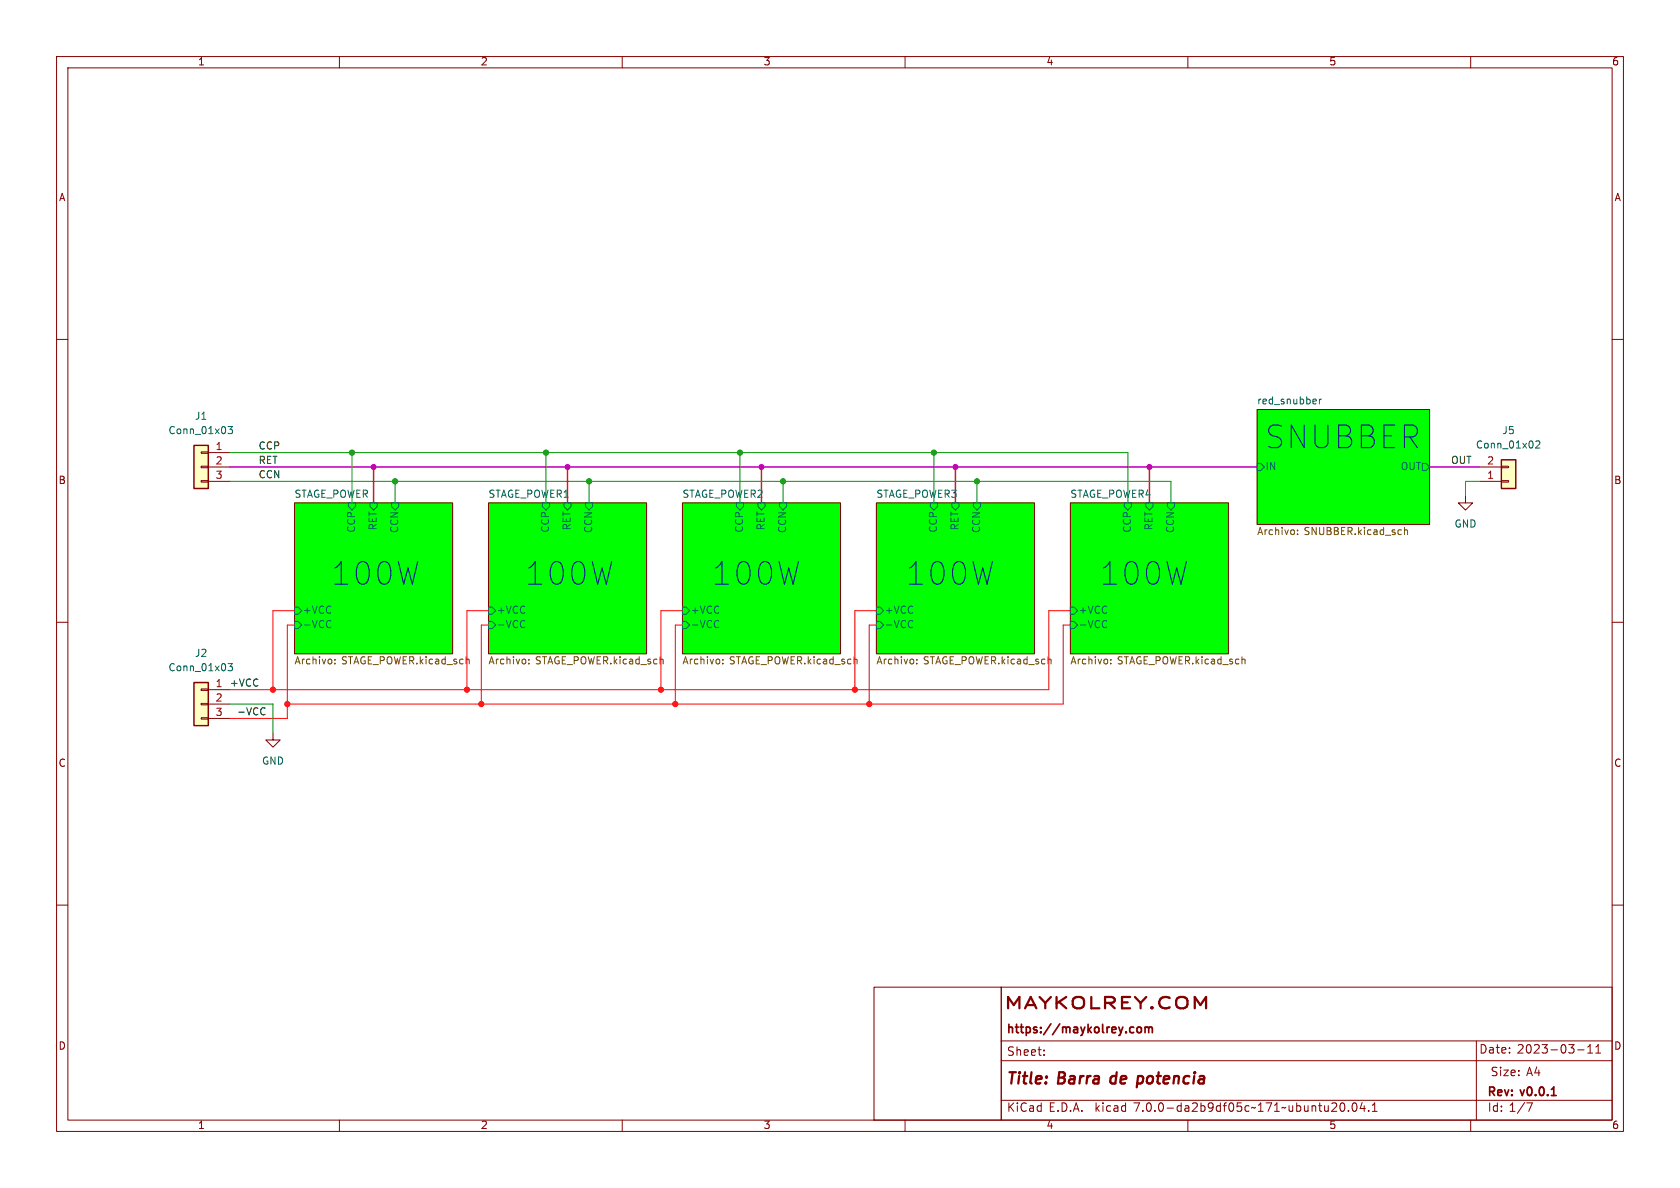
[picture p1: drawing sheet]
<svg xmlns="http://www.w3.org/2000/svg" width="297mm" height="210mm" viewBox="0 0 297 210" stroke-linecap="round" stroke-linejoin="round" font-family="sans-serif">
<g fill="none" stroke="#840000" stroke-width=".18">
<path d="M10 10h277v190h-277zM12 12h273v186h-273zM60 10v2M110 10v2M160 10v2M210 10v2M260 10v2M10 60h2M285 60h2M35.6 79.9h1.2v.2h-1.2zM222.2 72.4h30.5v20.3h-30.5zM35.6 85h1.2v.2h-1.2z"/>
<path d="M35.6 82.4h1.2v.3h-1.2zM36.8 80h3.8M36.8 82.6h3.8M36.8 85.1h3.8M52.1 88.9h27.9v26.7h-27.9zM86.4 88.9h27.9v26.7h-27.9zM120.6 88.9h28v26.7h-28zM154.9 88.9h28v26.7h-28zM189.2 88.9h28v26.7h-28zM259.1 87.6v1.3h1.2l-1.2 1.3-1.3-1.3h1.3M261.6 82.6h3.8M261.6 85.1h3.8"/>
<path d="M265.4 82.4h1.3v.3h-1.3zM265.4 85h1.3v.2h-1.3zM10 110h2M285 110h2M35.6 126.9h1.2v.2h-1.2zM35.6 124.3h1.2v.3h-1.2zM35.6 121.8h1.2v.2h-1.2zM36.8 121.9h3.8M36.8 124.5h3.8M36.8 127h3.8M48.3 129.5v1.3h1.2l-1.2 1.3-1.3-1.3h1.3M10 160h2"/>
<path d="M285 160h2M154.5 174.5h22.5v23.5h-22.5zM177 174.5h108v23.5h-108zM60 198v2M110 198v2M160 198v2M177 194.5h108M177 187.5h108M177 184h108M184.6 186.4v.2M184.6 185.6v.2M210 198v2"/>
<path d="M237 195.1l.2-.1a.81 .81 0 0 1 .6 .6 .81 .81 0 0 1-.3 .8l-.1 .1a.81 .81 0 0 1-.4-1.4zM238.4 196.3v.2M239.2 195h.2a.81 .81 0 0 1 .6 .6 .81 .81 0 0 1-.3 .8l-.2 .1a.81 .81 0 0 1-.6-.7 .81 .81 0 0 1 .3-.8zM240.8 194.9l-.3 1.1h.9M241.2 195.5v1M242 196.3v.2M242.6 196.5h.9M242.6 195.4l.4-.4v1.5M260 198v2M261 184v14M270.9 195l-.6 1.5M278.9 185.6h1.1"/>
<path d="M280.7 186.2h.8M280.7 185.1l.4-.4v1.5M282.1 186.2h.9M282.1 185.1l.4-.4v1.5"/>
</g>
<path d="M196.3 190.6v.8M201.2 191.5h.4M201.8 190.2l-.6 .1" fill="none" stroke="#840000" stroke-width=".4"/>
<path d="M201.1 181.7l.2-.1 .4 .1 .1 .6-.2 .2-.3 .1-.2-.2zM202.4 181.7l.5-.1 .2 .2M202.4 181.6v1M203.1 181.8l.2-.2h.3l.1 1M203.1 181.8v.8" fill="none" stroke="#840000" stroke-width=".3"/>
<g fill="#0f0" stroke="#0f0" stroke-width=".18">
<path d="M154.9 88.9h28v26.7h-28z"/>
<path d="M189.2 88.9h28v26.7h-28z"/>
<path d="M52.1 88.9h27.9v26.7h-27.9z"/>
<path d="M222.2 72.4h30.5v20.3h-30.5z"/>
<path d="M86.4 88.9h27.9v26.7h-27.9z"/>
<path d="M120.6 88.9h28v26.7h-28z"/>
</g>
<g fill="none" stroke="#006464" stroke-width=".18">
<path d="M40.3 75.4h.8l-.4 .5 .3 .1v.5l-.1 .2-.6-.2M233.3 70.6v.8M233.6 70.6l-.3 .2M271.5 78.1l.5-.2 .2 .4-.8 .9h.8M61.6 88.9h1.3v.6l-.7 .7-.6-.7zM65.4 88.9h1.3v.6l-.7 .7-.6-.7zM69.2 88.9h1.3v.6l-.7 .7-.6-.7zM95.9 88.9h1.3v.6l-.7 .7-.6-.7zM99.7 88.9h1.3v.6l-.7 .7-.6-.7zM103.5 88.9h1.3v.6l-.7 .7-.6-.7zM130.2 88.9h1.2v.6l-.6 .7-.6-.7zM134 88.9h1.3v.6l-.7 .7-.6-.7z"/>
<path d="M137.8 88.9h1.3v.6l-.7 .7-.6-.7zM164.5 88.9h1.2v.6l-.6 .7-.6-.7zM168.3 88.9h1.2v.6l-.6 .7-.6-.7zM172.1 88.9h1.3v.6l-.7 .7-.6-.7zM198.8 88.9h1.2v.6l-.6 .7-.6-.7zM202.6 88.9h1.2v.6l-.6 .7-.6-.7zM206.4 88.9h1.2v.6l-.6 .7-.6-.7zM222.2 81.9h.7l.6 .7-.6 .6h-.7zM251.5 81.9h.6l.6 .7-.6 .6h-.6zM40.3 117.3h.8l-.4 .5 .3 .1v.6l-.1 .1-.6-.1M52.1 107.3h.6l.6 .7-.6 .6h-.6zM52.1 109.9h.6l.6 .6-.6 .6h-.6z"/>
<path d="M58.2 109.7l.3 .1M58.5 110.8l-.3 .2M86.4 107.3h.6l.6 .7-.6 .6h-.6zM86.4 109.9h.6l.6 .6-.6 .6h-.6zM92.5 109.7l.3 .1M92.8 110.8l-.3 .2M120.6 107.3h.7l.6 .7-.6 .6h-.7zM120.6 109.9h.7l.6 .6-.6 .6h-.7zM126.8 109.7l.3 .1M127.1 110.8l-.3 .2M154.9 107.3h.7l.6 .7-.6 .6h-.7zM154.9 109.9h.7l.6 .6-.6 .6h-.7z"/>
<path d="M161.1 109.7l.3 .1M161.4 110.8l-.3 .2M189.2 107.3h.7l.6 .7-.6 .6h-.7zM189.2 109.9h.7l.6 .6-.6 .6h-.7zM195.4 109.7l.2 .1M195.6 110.8l-.2 .2"/>
</g>
<g fill="none" stroke="#725600" stroke-width=".18">
<path d="M229.4 94.4v.1M229.4 93.7v.1M248.3 93.2v1.3M248.3 93.8l.2-.1h.3v.8M59.2 117.2v.2M59.2 116.6v.1M82.9 116.6v.8M93.5 117.2v.2M93.5 116.6v.1M117.2 116.6v.8M127.8 117.2v.2M127.8 116.6v.1"/>
<path d="M151.5 116.6v.8M162.1 117.2v.2M162.1 116.6v.1M185.8 116.6v.8M196.4 117.2v.2M196.4 116.6v.1M220 116.6l.1 .8"/>
</g>
<g fill="#ffffc2" stroke="#ffffc2" stroke-width=".18">
<path d="M34.3 78.7h2.5v7.7h-2.5z"/>
<path d="M265.4 81.3h2.6v5.1h-2.6z"/>
<path d="M34.3 120.7h2.5v7.6h-2.5z"/>
</g>
<path d="M34.3 78.7h2.5v7.7h-2.5zM265.4 81.3h2.6v5.1h-2.6zM34.3 120.7h2.5v7.6h-2.5z" fill="none" stroke="#840000" stroke-width=".25"/>
<path d="M46.6 125.1l.3 .1M46.9 126.3l-.3 .1" fill="none" stroke="#0f0f0f" stroke-width=".18"/>
<path d="M52.1 110.5h-1.3v16.5h-10.2M52.1 108h-3.8v13.9M86.4 110.5h-1.3v14M86.4 108h-3.9v13.9M120.6 110.5h-1.2v14M120.6 108h-3.8v13.9M154.9 110.5h-1.2v14M154.9 108h-3.8v13.9M189.2 110.5h-1.2v14h-137.2M189.2 108h-3.8v13.9h-144.8" fill="none" stroke="#f00" stroke-width=".18"/>
<path d="M40.6 80h158.8v8.9M40.6 85.1h166.4v3.8M62.2 80v8.9M69.8 85.1v3.8M96.5 80v8.9M104.1 85.1v3.8M130.8 80v8.9M138.4 85.1v3.8M165.1 80v8.9M172.7 85.1v3.8M261.6 85.1h-2.5v2.5M40.6 124.5h7.7v5" fill="none" stroke="#009600" stroke-width=".18"/>
<path d="M40.6 82.6h181.6M66 82.6v6.3M100.3 82.6v6.3M134.6 82.6v6.3M168.9 82.6v6.3M203.2 82.6v6.3M252.7 82.6h8.9" fill="none" stroke="#c200c2" stroke-width=".28"/>
<g fill="#c200c2" stroke="#c200c2" stroke-width=".18">
<circle cx="203.2" cy="82.6" r=".46"/>
<circle cx="168.9" cy="82.6" r=".46"/>
<circle cx="100.3" cy="82.6" r=".46"/>
<circle cx="134.6" cy="82.6" r=".46"/>
<circle cx="66" cy="82.6" r=".46"/>
</g>
<g fill="#009600" stroke="#009600" stroke-width=".18">
<circle cx="165.1" cy="80" r=".46"/>
<circle cx="104.1" cy="85.1" r=".46"/>
<circle cx="96.5" cy="80" r=".46"/>
<circle cx="138.4" cy="85.1" r=".46"/>
<circle cx="130.8" cy="80" r=".46"/>
<circle cx="172.7" cy="85.1" r=".46"/>
<circle cx="62.2" cy="80" r=".46"/>
<circle cx="69.8" cy="85.1" r=".46"/>
</g>
<g fill="#f00" stroke="#f00" stroke-width=".18">
<circle cx="82.5" cy="121.9" r=".46"/>
<circle cx="85.1" cy="124.5" r=".46"/>
<circle cx="119.4" cy="124.5" r=".46"/>
<circle cx="116.8" cy="121.9" r=".46"/>
<circle cx="153.7" cy="124.5" r=".46"/>
<circle cx="151.1" cy="121.9" r=".46"/>
<circle cx="48.3" cy="121.9" r=".46"/>
<circle cx="50.8" cy="124.5" r=".46"/>
</g>
<g font-size="5.6" fill="#0000c2">
<text x="223.5" y="80">SNUBBER</text>
<text x="58.4" y="104.1">100W</text>
<text x="92.7" y="104.1">100W</text>
<text x="125.7" y="104.1">100W</text>
<text x="160" y="104.1">100W</text>
<text x="194.3" y="104.1">100W</text>
</g>
<g font-size="2.8" fill="#840000">
<text x="177.5" y="179">MAYKOLREY.COM</text>
<text x="178" y="192.3">Title:</text>
<text x="187.1" y="192.3">Barra</text>
<text x="197" y="192.3">de</text>
<text x="202.4" y="192.3">potencia</text>
</g>
<g font-size="2.1" fill="#840000">
<text x="178" y="183.1">https://maykolrey.com</text>
<text x="178" y="186.9">Sheet:</text>
<text x="261.5" y="186.5">Date:</text>
<text x="263.5" y="190.5">Size:</text>
<text x="268.2" y="186.5">2023-03-11</text>
<text x="269.8" y="190.5">A4</text>
<text x="178" y="196.8">KiCad</text>
<text x="185.4" y="196.8">E.D.A.</text>
<text x="193.7" y="196.8">kicad</text>
<text x="200.6" y="196.8">7.0.0-da2b9df05c~171~ubuntu20.04.1</text>
<text x="263" y="194.2">Rev:</text>
<text x="263" y="196.8">Id: 1/7</text>
<text x="269" y="194.2">v0.0.1</text>
</g>
<g font-size="1.8" fill="#840000">
<text x="35" y="11.8">1</text>
<text x="85" y="11.8">2</text>
<text x="135" y="11.8">3</text>
<text x="185" y="11.8">4</text>
<text x="235" y="11.8">5</text>
<text x="285" y="11.8">6</text>
<text x="10.4" y="35.8">A</text>
<text x="285.4" y="35.8">A</text>
<text x="10.3" y="85.8">B</text>
<text x="285.3" y="85.8">B</text>
<text x="10.3" y="135.8">C</text>
<text x="285.3" y="135.8">C</text>
<text x="10.3" y="185.8">D</text>
<text x="285.3" y="185.8">D</text>
<text x="35" y="199.8">1</text>
<text x="85" y="199.8">2</text>
<text x="135" y="199.8">3</text>
<text x="185" y="199.8">4</text>
<text x="235" y="199.8">5</text>
<text x="285" y="199.8">6</text>
</g>
<g font-size="1.8" fill="#006464">
<text x="222.2" y="71.7">red_snubber</text>
<text x="29.7" y="77">Conn_01x03</text>
<text x="34.4" y="74.5">J1</text>
<text x="265.5" y="77">J5</text>
<text x="223.7" y="83.4">IN</text>
<text x="247.5" y="83.4">OUT</text>
<text x="260.9" y="79.6">Conn_01x02</text>
<text x="52.1" y="88.2">STAGE_POWER</text>
<text x="86.4" y="88.2">STAGE_POWER1</text>
<text x="120.6" y="88.2">STAGE_POWER2</text>
<text x="154.9" y="88.2">STAGE_POWER3</text>
<text x="189.2" y="88.2">STAGE_POWER4</text>
<text x="63.1" y="94.3" transform="rotate(-90 63.1 94.3)">CCP</text>
<text x="66.9" y="93.9" transform="rotate(-90 66.9 93.9)">RET</text>
<text x="70.7" y="94.4" transform="rotate(-90 70.7 94.4)">CCN</text>
<text x="97.3" y="94.3" transform="rotate(-90 97.3 94.3)">CCP</text>
<text x="101.2" y="93.9" transform="rotate(-90 101.2 93.9)">RET</text>
<text x="105" y="94.4" transform="rotate(-90 105 94.4)">CCN</text>
<text x="131.6" y="94.3" transform="rotate(-90 131.6 94.3)">CCP</text>
<text x="135.4" y="93.9" transform="rotate(-90 135.4 93.9)">RET</text>
<text x="139.3" y="94.4" transform="rotate(-90 139.3 94.4)">CCN</text>
<text x="165.9" y="94.3" transform="rotate(-90 165.9 94.3)">CCP</text>
<text x="169.7" y="93.9" transform="rotate(-90 169.7 93.9)">RET</text>
<text x="173.5" y="94.4" transform="rotate(-90 173.5 94.4)">CCN</text>
<text x="200.2" y="94.3" transform="rotate(-90 200.2 94.3)">CCP</text>
<text x="204" y="93.9" transform="rotate(-90 204 93.9)">RET</text>
<text x="207.8" y="94.4" transform="rotate(-90 207.8 94.4)">CCN</text>
<text x="257.1" y="93.5">GND</text>
<text x="53.5" y="108.8">+VCC</text>
<text x="53.5" y="111.3">-VCC</text>
<text x="87.8" y="108.8">+VCC</text>
<text x="87.8" y="111.3">-VCC</text>
<text x="122.1" y="108.8">+VCC</text>
<text x="122.1" y="111.3">-VCC</text>
<text x="156.4" y="108.8">+VCC</text>
<text x="156.4" y="111.3">-VCC</text>
<text x="190.7" y="108.8">+VCC</text>
<text x="190.7" y="111.3">-VCC</text>
<text x="29.7" y="118.9">Conn_01x03</text>
<text x="34.4" y="116.4">J2</text>
<text x="46.3" y="135.4">GND</text>
</g>
<g font-size="1.8" fill="#a90000">
<text x="38.1" y="79.8">1</text>
<text x="38.1" y="82.3">2</text>
<text x="262.9" y="82.3">2</text>
<text x="38.1" y="84.8">3</text>
<text x="262.9" y="84.8">1</text>
<text x="38.1" y="121.7">1</text>
<text x="38.1" y="124.2">2</text>
<text x="38.1" y="126.7">3</text>
</g>
<g font-size="1.8" fill="#0f0f0f">
<text x="45.7" y="82.2">RET</text>
<text x="45.7" y="79.7">CCP</text>
<text x="256.5" y="82.2">OUT</text>
<text x="45.7" y="84.7">CCN</text>
<text x="40.6" y="121.6">+VCC</text>
<text x="41.9" y="126.7">-VCC</text>
</g>
<g font-size="1.8" fill="#725600">
<text x="222.2" y="94.9">Archivo:</text>
<text x="230.6" y="94.9">SNUBBER.kicad_sch</text>
<text x="52.1" y="117.8">Archivo:</text>
<text x="60.4" y="117.8">STAGE_POWER.kicad_sch</text>
<text x="86.4" y="117.8">Archivo:</text>
<text x="94.7" y="117.8">STAGE_POWER.kicad_sch</text>
<text x="120.6" y="117.8">Archivo:</text>
<text x="129" y="117.8">STAGE_POWER.kicad_sch</text>
<text x="154.9" y="117.8">Archivo:</text>
<text x="163.3" y="117.8">STAGE_POWER.kicad_sch</text>
<text x="189.2" y="117.8">Archivo:</text>
<text x="197.6" y="117.8">STAGE_POWER.kicad_sch</text>
</g>
</svg>
